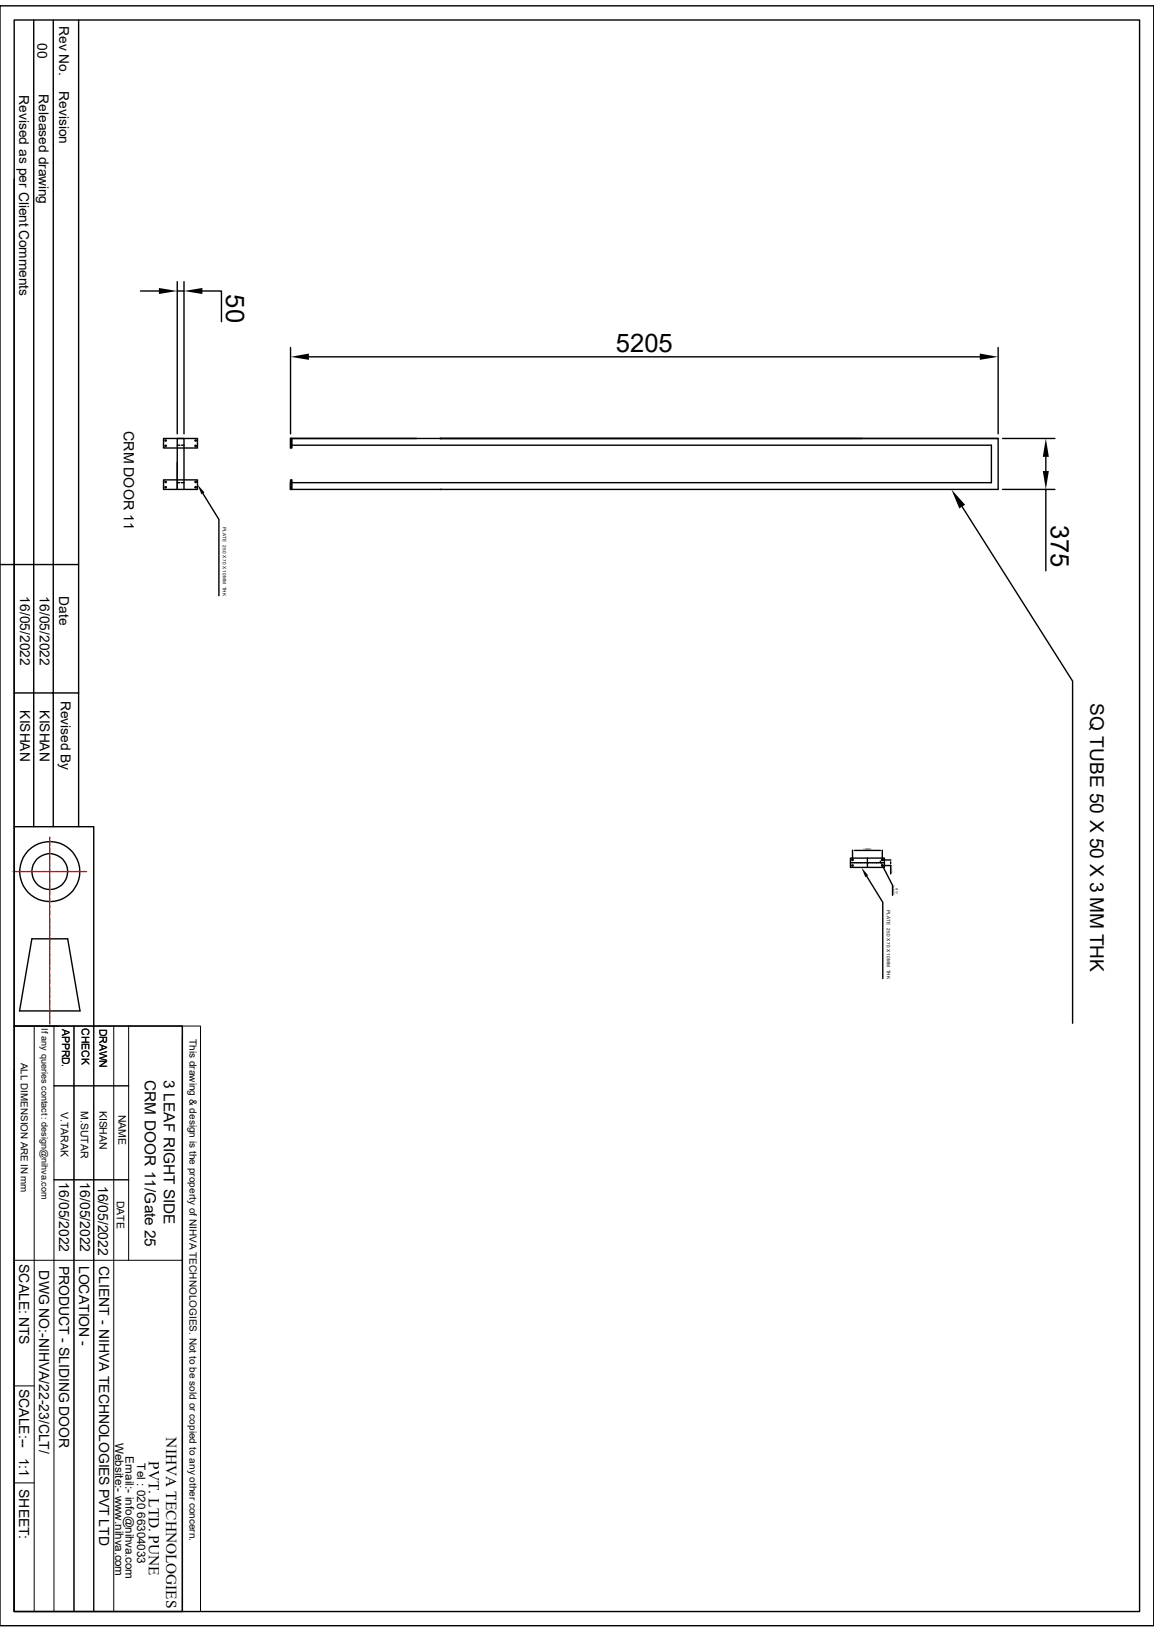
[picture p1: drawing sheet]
<svg xmlns="http://www.w3.org/2000/svg" width="210mm" height="297mm" viewBox="0 0 210 297" stroke-linecap="round" stroke-linejoin="round" font-family="sans-serif">
<g fill="none" stroke="#000" stroke-width=".25">
<path d="M0 1.1h210v294.8h-210zM2.6 3.6h204.8v289.7h-204.8zM6.1 3.6v146.9M9.7 3.6v146.9M14.3 3.6v146.9M2.6 32.6v117.9h14.5v36.2M25.6 53h3.3M32.3 51.3v27.7M32.3 53h1.2M33.5 51.3v27.7M36.8 53h3.5v5.5M29.8 79.8h6.1v1.7h-6.1z"/>
<path d="M52.9 79.8v1.7M52.9 79.8h.2v1.7h-.2zM52.9 63.2v15.8M56.2 64.9h122.1M75.9 79.8h-23h27.2M80.1 79.8h101.6M80.1 79.8h101.6v9.3h-128.8v-1.3M80.3 79.8h-.2h76.8M181.7 63.2v15.8M182.5 79.8h9.5M29.8 87.3h6.1v1.8h-6.1zM30 80.1h.3v.1l-.2 .1z"/>
<path d="M30 81.1h.3v.1l-.2 .1zM30 87.6h.3v.2h-.2zM30 88.6h.3v.1l-.2 .1zM32.3 87.8h.4M32.3 84.1v5v-9.3h1.2v9.3M32.3 81h.4M33 87.8h.5M33 81h.5M35.5 81.1h.2v.1l-.1 .1zM35.5 80.1h.2v.1l-.1 .1zM35.5 88.6h.2v.1l-.1 .1zM35.5 87.6h.2v.2h-.1z"/>
<path d="M36.9 89.8l2.9 4.7v13.9M52.9 87.3h.2v1.8h-.2zM53.1 81h127.3v6.8h-127.3M175.1 92.2l20.1 31.8v62.2M182.5 89.1h9.5M190.3 83.1v2.6M190.3 89.1v14.8M0 102.7h14.3M2.6 126.1h11.7M2.6 150.5v36.2M154.8 156.2h6.2v1.7h-6.2zM154.8 157h.6"/>
<path d="M155 156.4h.3v.1l-.1 .1zM155 157.4h.3v.2h-.1zM155.2 154.7v1.8M155.5 157h.3M155.5 154.8h4.7M155.9 157h.3M156.3 157h.6M157 157h.3M157.4 157h.2M157.7 159.5l3 4.7v13.9M157.7 157h.7M157.9 156.2v.2"/>
<path d="M157.9 156.5v.3M157.9 156.9v.6M157.9 157.6v.3M158.5 157h.2M158.8 157h.3M159.2 157h.7M159.9 157h.3M160.2 156.7l.2 .4M160.3 157h.3M160.4 157.4h.3v.2h-.1zM160.4 156.4h.3v.1l-.1 .1zM160.5 157.4l.2 .2"/>
<path d="M160.6 154.7v1.8M160.6 156.5h1.5M160.6 157.5h1.5M160.7 157h.3M160.8 158l1.6 3.1v1.8M162.1 156.9v.2M162.1 157.5v1.5M5.8 170.9h6.5l2.3 13.1h-11zM2.6 186.7h30.6v106.6h-30.6zM2.6 194.8v98.5M9.8 197.6h13.6M9.8 214.7h13.6"/>
<circle cx="9.1" cy="158.6" r="5.5"/>
<circle cx="9.1" cy="158.6" r="3.3"/>
</g>
<g fill="#000">
<path d="M28.9 52.4l3.4 .6-3.4 .5zM33.5 53l3.3-.6v1.1zM52.9 64.9l3.3-.6v1.2zM178.3 64.3l3.4 .6-3.4 .6zM35.9 88.2l1.3 1.4-.5 .4zM173.1 89.1l2.5 2.8-1 .6zM190.3 79.8l.6 3.3h-1.1zM189.8 85.7h1.1l-.6 3.4zM155.2 154.8l.3-.1v.1zM156.8 157.9l1.2 1.4-.5 .3zM160.2 154.7l.4 .1h-.4zM160.3 157.1l.1-.1 .1 .4z"/>
<path d="M160.7 157.6l.2 .3-.1 .1zM162.1 156.5v.4h-.1zM162 157.1h.1v.4z"/>
</g>
<path d="M2.6 186.7h30.6M6.2 186.7v106.6M9.8 186.7v106.6M13.5 186.7v106.6M17.1 186.7v106.6M20.7 186.7v106.6M23.4 186.7v42.7M33.2 186.7h3.3v106.6h-3.3zM33.2 188.6v104.7M2.6 229.4h30.6M2.6 252.2h3.6M2.6 269.9h3.6" fill="none" stroke="#000" stroke-width=".18"/>
<g fill="none" stroke="#f00" stroke-width=".25">
<path d="M2.4 158.6h.8M3.3 158.6h.2M3.6 158.6h.8M4.6 158.6h.1M4.9 158.6h.8M5.8 158.6h.2M6.1 158.6h.8M7.1 158.6h.1M7.4 158.6h.8M8.3 158.6h.2M8.7 158.6h.7M9.1 152.4v.4"/>
<path d="M9.1 153v.1M9.1 153.3v.8M9.1 154.2v.2M9.1 154.5v.8M9.1 155.5v.1M9.1 155.8v.7M9.1 156.7v.2M9.1 157.1v.7M9.1 158v.2M9.1 158.3v.8M9.1 159.3v.1M9.1 159.6v.8"/>
<path d="M9.6 158.6h.2M9.9 158.6h.8M10.9 158.6h.1M11.2 158.6h.8M12.1 158.6h.2M12.4 158.6h.8M13.4 158.6h.1M13.7 158.6h.8M14.6 158.6h.2M14.9 158.6h.8M9.1 160.5v.2M9.1 160.8v.8"/>
<path d="M9.1 161.8v.1M9.1 162.1v.8M9.1 163v.2M9.1 163.3v.8M9.1 164.3v.1M9.1 164.6v.8M9.1 165.5v.2M9.1 165.8v.8M9.1 166.8v.1M9.1 167.1v.8M9.1 168v.2M9.1 168.4v.7"/>
<path d="M9.1 169.3v.2M9.1 169.6v.8M9.1 170.6v.1M9.1 170.9v.8M9.1 171.8v.2M9.1 172.1v.8M9.1 173.1v.1M9.1 173.4v.8M9.1 174.3v.2M9.1 174.6v.8M9.1 175.6v.1M9.1 175.9v.8"/>
<path d="M9.1 176.8v.2M9.1 177.2v.7M9.1 178.1v.2M9.1 178.4v.8M9.1 179.4v.1M9.1 179.7v.8M9.1 180.6v.2M9.1 180.9v.8M9.1 181.9v.1M9.1 182.2v.8M9.1 183.1v.2M9.1 183.4v.8"/>
<path d="M9.1 184.4v.1M9.1 184.7v.8M9.1 185.6v.2M9.1 185.9v.5"/>
</g>
<g font-size="4.7">
<text x="41.2" y="53.6" transform="rotate(90 41.2 53.6)">50</text>
<text x="112.1" y="64">5205</text>
<text x="191.2" y="95.5" transform="rotate(90 191.2 95.5)">375</text>
</g>
<text font-size="3.5" x="198.4" y="128" transform="rotate(90 198.4 128)">SQ TUBE 50 X 50 X 3 MM THK</text>
<g font-size="2.8">
<text x="26.4" y="196.6" transform="rotate(90 26.4 196.6)">CRM DOOR 11/Gate 25</text>
<text x="29.8" y="196.6" transform="rotate(90 29.8 196.6)">3 LEAF RIGHT SIDE</text>
<text x="30.3" y="261.6" transform="rotate(90 30.3 261.6)">NIHVA TECHNOLOGIES</text>
<text x="27.1" y="265.9" transform="rotate(90 27.1 265.9)">PVT. LTD. PUNE</text>
</g>
<text font-size="2.6" x="22.6" y="78.4" transform="rotate(90 22.6 78.4)">CRM DOOR 11</text>
<g font-size="2.5">
<text x="10.8" y="4.7" transform="rotate(90 10.8 4.7)">Rev No.</text>
<text x="6.8" y="7.8" transform="rotate(90 6.8 7.8)">00</text>
<text x="3.5" y="17.3" transform="rotate(90 3.5 17.3)">Revised as per Client Comments</text>
<text x="7.1" y="17.1" transform="rotate(90 7.1 17.1)">Released drawing</text>
<text x="10.8" y="16.6" transform="rotate(90 10.8 16.6)">Revision</text>
<text x="3.7" y="108.5" transform="rotate(90 3.7 108.5)">16/05/2022</text>
<text x="7.2" y="108.5" transform="rotate(90 7.2 108.5)">16/05/2022</text>
<text x="10.8" y="108.5" transform="rotate(90 10.8 108.5)">Date</text>
<text x="3.7" y="129.3" transform="rotate(90 3.7 129.3)">KISHAN</text>
<text x="7.2" y="129.3" transform="rotate(90 7.2 129.3)">KISHAN</text>
<text x="11" y="127.5" transform="rotate(90 11 127.5)">Revised By</text>
<text x="10.8" y="215.2" transform="rotate(90 10.8 215.2)">16/05/2022</text>
<text x="14.6" y="215.2" transform="rotate(90 14.6 215.2)">16/05/2022</text>
<text x="17.9" y="215.8" transform="rotate(90 17.9 215.8)">16/05/2022</text>
<text x="3.5" y="230" transform="rotate(90 3.5 230)">SCALE: NTS</text>
<text x="7.2" y="231.2" transform="rotate(90 7.2 231.2)">DWG NO:-NIHVA/22-23/CLT/</text>
<text x="10.8" y="230.3" transform="rotate(90 10.8 230.3)">PRODUCT - SLIDING DOOR</text>
<text x="14.4" y="230.3" transform="rotate(90 14.4 230.3)">LOCATION -</text>
<text x="18" y="230.4" transform="rotate(90 18 230.4)">CLIENT - NIHVA TECHNOLOGIES PVT LTD</text>
<text x="3.5" y="252.7" transform="rotate(90 3.5 252.7)">SCALE:--</text>
<text x="3.5" y="265.3" transform="rotate(90 3.5 265.3)">1:1</text>
<text x="3.5" y="271" transform="rotate(90 3.5 271)">SHEET:</text>
</g>
<g font-size="2.1">
<text x="21" y="262.6" transform="rotate(90 21 262.6)">Website:- www.nihva.com</text>
<text x="22.9" y="265" transform="rotate(90 22.9 265)">Email:- info@nihva.com</text>
<text x="25" y="266.3" transform="rotate(90 25 266.3)">Tel : 020 66304033</text>
</g>
<g font-size="1.9">
<text x="11.3" y="187.2" transform="rotate(90 11.3 187.2)">APPRD.</text>
<text x="14.9" y="187.1" transform="rotate(90 14.9 187.1)">CHECK</text>
<text x="18.1" y="187.2" transform="rotate(90 18.1 187.2)">DRAWN</text>
<text x="11.1" y="202.4" transform="rotate(90 11.1 202.4)">V.TARAK</text>
<text x="14.7" y="202.2" transform="rotate(90 14.7 202.2)">M.SUTAR</text>
<text x="18.1" y="202.1" transform="rotate(90 18.1 202.1)">KISHAN</text>
<text x="21.6" y="202.9" transform="rotate(90 21.6 202.9)">NAME</text>
<text x="21.3" y="218.5" transform="rotate(90 21.3 218.5)">DATE</text>
</g>
<g font-size="1.8">
<text x="34.5" y="189.1" transform="rotate(90 34.5 189.1)">This drawing &amp; design is the property of NIHVA TECHNOLOGIES. Not to be sold or copied to any other concern.</text>
<text x="3.8" y="193.4" transform="rotate(90 3.8 193.4)">ALL DIMENSION ARE IN mm</text>
</g>
<text font-size="1.7" x="7.5" y="187.2" transform="rotate(90 7.5 187.2)">If any queries contact : design@nihva.com</text>
<g font-size=".8">
<text x="40.6" y="95.8" transform="rotate(90 40.6 95.8)">PLATE 250 X 70 X 10 MM THK</text>
<text x="161.4" y="165.5" transform="rotate(90 161.4 165.5)">PLATE 250 X 70 X 10 MM THK</text>
</g>
<g font-size=".5">
<text x="157.1" y="154.7">=220=</text>
<text x="162.1" y="157.9" transform="rotate(90 162.1 157.9)">=40=</text>
<text x="162.4" y="161.1" transform="rotate(90 162.4 161.1)">04 NOS</text>
<text x="163.1" y="161.7" transform="rotate(90 163.1 161.7)">Ø13</text>
</g>
</svg>
